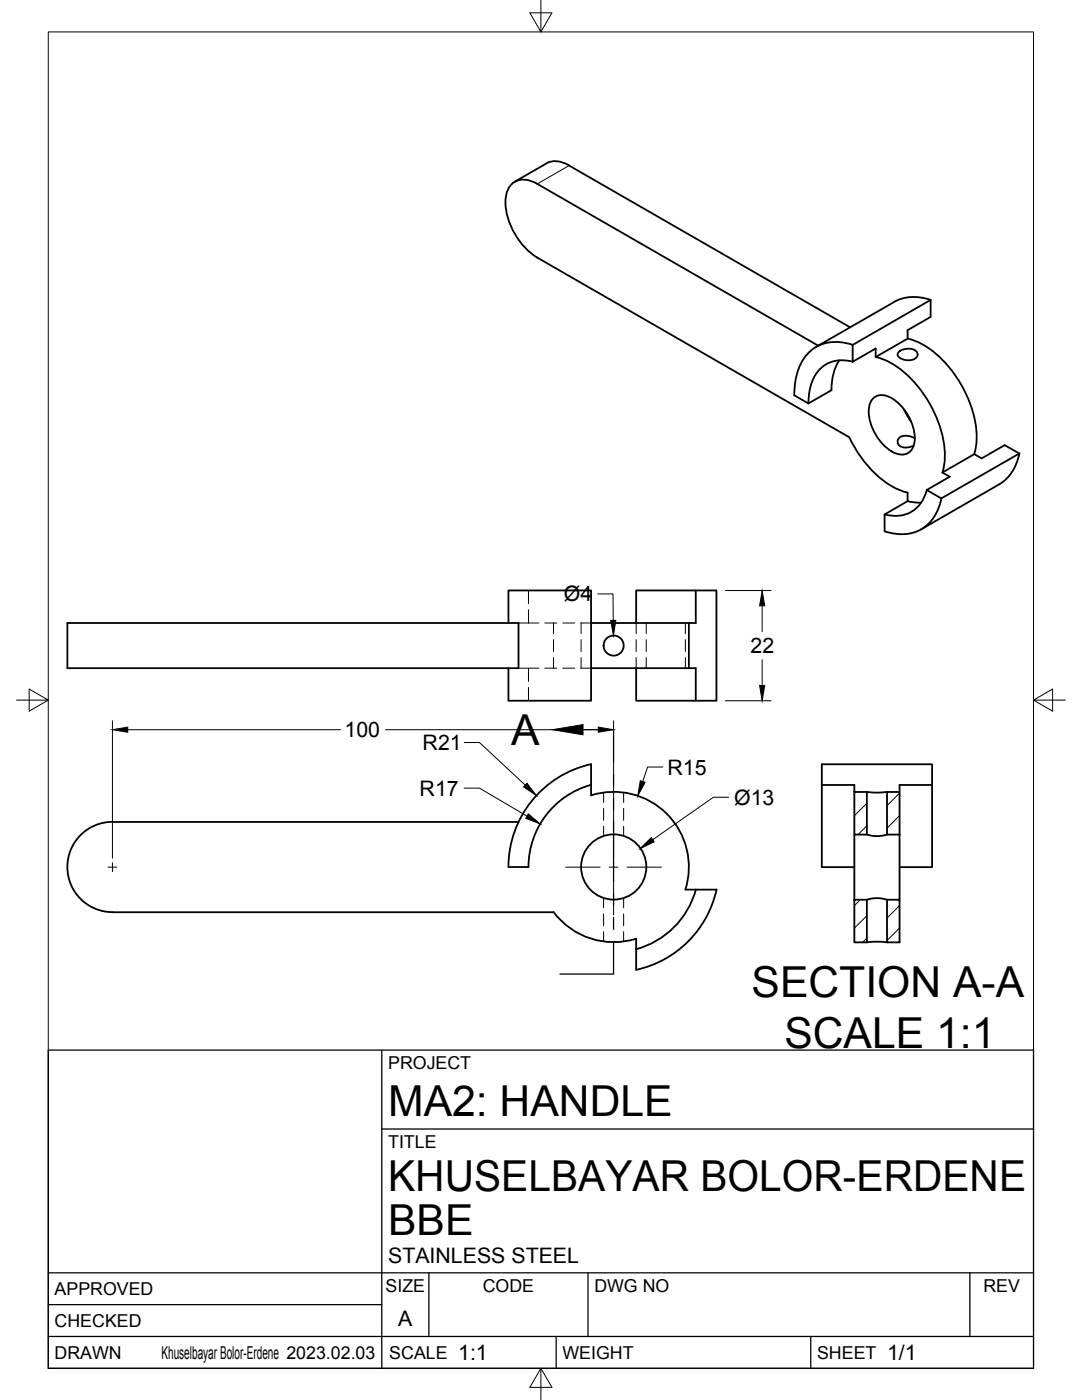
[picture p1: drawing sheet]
<svg xmlns="http://www.w3.org/2000/svg" width="216mm" height="279mm" viewBox="0 0 216 279" stroke-linecap="round" stroke-linejoin="round" font-family="sans-serif">
<!-- layer: Visible -->
<g fill="none" stroke="#000" stroke-width=".36">
<path d="M109.1 32.6l-6.4 3.7M109.1 32.6a4.4 4.4 0 0 1 4.5 .4M113.6 33l56 32.3M185.7 59.9v3.3l-4.6 2.7v1.7M185.7 59.9l-15.6 8.9M185.7 59.8a9 9 0 0 0-7.3 .4M163.3 69l-56.1-32.3a4.1 4.1 0 0 0-5.3 .3 6.6 6.6 0 0 0-.8 5.5 14.3 14.3 0 0 0 6.1 8.9l62.2 35.8a21.9 21.9 0 0 0 9.7 10.4l2 .7M170.1 68.8v3.4M170.2 68.8a8 8 0 0 0-10 3 12.9 12.9 0 0 0-1.7 7.1l2.8 1.6 4.6-2.6a10.6 10.6 0 0 1 1.6-6M170.2 72.2a6.4 6.4 0 0 0-8.3 4.4l-.5 2.5-.1 1.4M174.4 79.3a3.5 3.5 0 0 1 4.3 .7 9.9 9.9 0 0 1 3.8 8.3 2.56 2.56 0 0 1-3.7 2.2 9.7 9.7 0 0 1-5.4-9.3l.2-.8zM174.7 71.2v-1.6l-4.6 2.6"/>
<path d="M174.8 71.3a16.8 16.8 0 0 1 9.1 6.8 21.7 21.7 0 0 1 4.6 14.2l-.4 2M178.4 60.3l-15.6 8.9M179.4 70.2l.7-.4 .9-.2h.8l.8 .4a1.02 1.02 0 0 1 .4 1.1 1.02 1.02 0 0 1-1 .7l-1.3 .1-1.2-.5a.7 .7 0 0 1-.1-1.2zM181.1 67.6l-6.4 3.6M181.1 67.6a16.8 16.8 0 0 1 9.2 6.8 21.7 21.7 0 0 1 4.5 14.2l-.4 2M180.4 81.7l1.4 2.4M181.1 98.3v1.7l-4.6 2.7v3.3M182.5 87.5l-1.3-.5h-.9a1.16 1.16 0 0 0-1.2 1.2 1.16 1.16 0 0 0 1.3 1.1h.9l1-.4M184.9 97.8a6.4 6.4 0 0 1-8.4 4.9M187.9 99.5a8.2 8.2 0 0 1-6.6 7 10.3 10.3 0 0 1-4.8-.5M188 94.3l6.4-3.7 1.5 .9 4.6-2.7 2.9 1.7-15.6 9-2.9-1.7M188 94.3l1.5 .8-4.6 2.7"/>
<path d="M203.4 90.5a9 9 0 0 1-4 6.2l-15.6 8.9M138.8 117.8h4.2v22h-4.2M181.1 100l1.1 .2 1.6 .1M13.4 124.3h90.1v9.1h-90.1zM101.5 124.3v-6.5h16.4v22h-16.4v-6.4M117.9 124.3h20.9v-6.5h-11.9v6.5M117.9 133.4h20.9v6.4h-11.9v-6.4M137.5 124.3v9.1M117.9 152.5v6.2M118 152.5a21 21 0 0 0-16.5 20.5h4a17 17 0 0 1 12.5-16.4M118 158.7a15 15 0 0 1 18.8 18.8M164 156.7v-4.2h22v4.2"/>
<path d="M170.5 158.1h2.5v8.5h-2.5v-9.9h-6.5v16.4h6.5M173 158.1l1.4 .1 2.6-.1M177 158.1h2.5v8.5h-2.5zM179.5 158.1v-1.4h6.5v16.4h-6.5M103.5 164h-81.1a9 9 0 0 0-9 9 9 9 0 0 0 9 9M136.8 177.5h6.2a21 21 0 0 1-16 16l-.1-6.1M138.9 177.5a17 17 0 0 1-11.9 11.9M170.5 179.6h2.5v8.5h-2.5zM170.5 166.6v13M173 179.6l1.7-.4 1 .1 1.3 .3M173 166.6l1.5 .3 1.4-.1 1.1-.2M177 179.6h2.5v8.5h-2.5z"/>
<path d="M179.5 166.6v13M22.4 182.1h88M110.5 182a15 15 0 0 0 16.5 5.3M173 188.1l1.2-.2 2.8 .2"/>
<circle cx="122.4" cy="128.8" r="2"/>
<circle cx="122.5" cy="173" r="6.5"/>
</g>
<!-- layer: Hidden -->
<g fill="none" stroke="#000" stroke-width=".2">
<path d="M105.5 117.8v2.7M103.5 124.3h2M103.5 133.4h2M105.5 124.3h2M105.5 121.7v2.6M105.5 137.2v2.6M107.5 133.4h-2v2.6M108.7 124.3h2.4M108.7 133.4h2.4M110.4 124.3v2.1M110.4 127.7v2.3M110.4 131.2v2.2"/>
<path d="M112.3 124.3h2.4M112.3 133.4h2.4M115.9 124.3h2M115.9 133.4h2M116 124.3v2.1M116 127.7v2.3M116 131.2v2.2M126.9 124.3v2.1M126.9 127.7v2.3M126.9 131.2v2.2M128.9 124.3v2.1M128.9 127.7v2.3"/>
<path d="M128.9 131.2v2.2M136.8 124.3v2.1M136.8 127.7v2.3M136.8 131.2v2.2M120.4 158.2v1.9M124.4 158.2v1.9M120.4 161.3v2.4M120.4 164.9v2M120.4 179.2v2M124.4 161.3v2.4M124.4 164.9v2M124.4 179.2v2"/>
<path d="M120.4 182.4v2.4M120.4 185.9v2M124.4 182.4v2.4M124.4 185.9v2"/>
</g>
<!-- layer: Visible Narrow -->
<path d="M113.6 33l-6.4 3.7" fill="none" stroke="#000" stroke-width=".2"/>
<!-- layer: Border -->
<path d="M9.6 6.4h196.6v266.7h-196.6zM107.9 0v6.4l-2.2-3.8h4.4l-2.2 3.8M3.3 139.7h6.3l-3.8-2.2v4.4l3.8-2.2M206.2 139.7l3.8 2.2v-4.4l-3.8 2.2h6.4M107.9 273.1l2.2 3.8h-4.4l2.2-3.8v6.3" fill="none" stroke="#000" stroke-width=".2"/>
<!-- layer: Titleblock -->
<path d="M9.6 209.6h196.6v63.5h-196.6zM76.2 209.6v63.5M76.2 225.3h130M9.6 254h196.6M85.6 254v12.7M117.3 254v12.7M193.5 254v12.7M9.6 266.7h196.6M9.6 260.4h66.6M111 266.7v6.4M161.8 266.7v6.4" fill="none" stroke="#000" stroke-width=".25"/>
<!-- layer: FD_Dimensions -->
<g fill="none" stroke="#000" stroke-width=".2">
<path d="M119.3 118.5h3l.1 5.3M144.7 117.9h9.2M144.7 139.8h9.2M152.1 120.9v5.1M152.1 131.7v5.1M22.4 143.8v27.5M25.5 145.6h42.4M76.9 145.6h42.5M92.6 157.3h3.1l9.5 5.6M92.6 148.2h3.1l9.1 8.5M122.4 143.8v27.5M132.3 153.1h-3.1l-1 2.9"/>
<path d="M145.4 159.1h-3.1l-12 8.5"/>
</g>
<path d="M121.9 123.8h1l-.5 3.1zM152.1 117.9l.5 3h-1zM151.6 136.8h1l-.5 3zM22.4 145.6l3.1-.5v1zM105.2 156.3l1.8 2.5-2.5-1.7zM119.4 145.1l3 .5-3 .5zM127.8 155.8l.9 .3-1.4 2.8zM105.4 162.4l2.4 2-2.9-1.1zM127.8 169.3l2.2-2.1 .5 .8z" fill="#000" stroke="#000" stroke-width=".2"/>
<!-- layer: Smart Centers -->
<path d="M21.5 173.1h1.8M22.4 172.2v1.7M112.9 173.1h6.9M121.5 173.1h1.8M122.4 163.5v6.9M122.4 172.2v1.7M122.4 175.7v6.9M125.1 173.1h6.9" fill="none" stroke="#000" stroke-width=".2"/>
<!-- layer: Hatching -->
<path d="M170.7 158.1l-.2 .2M179.5 158.3l-2.5 2.5M171.7 179.6l-1.2 1.1M173 160.3l-2.5 2.5M173 164.8l-1.8 1.8M179.5 162.8l-2.5 2.5M173 182.7l-2.5 2.5M173 187.2l-.9 .8M179.5 180.7l-2.5 2.5M179.5 185.2l-2.5 2.5" fill="none" stroke="#000" stroke-width=".2"/>
<!-- layer: Section Lines -->
<path d="M122.4 145.6v6.5M122.4 154.5v2.4M122.4 159.3v2.4M122.4 164.1v11.9M122.4 178.4v2.3M122.4 187.9v6.5h-10.7M122.4 183.1v2.4" fill="none" stroke="#000" stroke-width=".25"/>
<path d="M116.3 145.6h6.1" fill="none" stroke="#000" stroke-width=".2"/>
<path d="M110.2 145.6l6.1-1v2z" fill="#000" stroke="#000" stroke-width=".2"/>
<g font-size="8.5">
<text x="102" y="148.7">A</text>
<text x="150" y="198.9">SECTION A-A</text>
<text x="156.5" y="209.1">SCALE 1:1</text>
<text x="77.4" y="222.8">MA2: HANDLE</text>
<text x="77.4" y="237.8">KHUSELBAYAR BOLOR-ERDENE</text>
<text x="77.4" y="246.4">BBE</text>
</g>
<g font-size="4.3">
<text x="112.5" y="120">Ø4</text>
<text x="149.8" y="130.4">22</text>
<text x="68.7" y="147.1">100</text>
<text x="84.3" y="149.7">R21</text>
<text x="133.2" y="154.6">R15</text>
<text x="83.7" y="158.8">R17</text>
<text x="146.5" y="160.6">Ø13</text>
<text x="77.4" y="252">STAINLESS STEEL</text>
<text x="79.5" y="264.5">A</text>
<text x="91.4" y="271.4">1:1</text>
<text x="177" y="271.4">1/1</text>
</g>
<g font-size="3.5">
<text x="77.4" y="213.4">PROJECT</text>
<text x="77.4" y="229.1">TITLE</text>
<text x="76.9" y="257.8">SIZE</text>
<text x="96.3" y="257.8">CODE</text>
<text x="118.6" y="257.8">DWG NO</text>
<text x="196.2" y="257.8">REV</text>
<text x="10.9" y="258.5">APPROVED</text>
<text x="10.9" y="264.8">CHECKED</text>
<text x="10.9" y="271.2">DRAWN</text>
<text x="32.2" y="271.2">Khuselbayar Bolor-Erdene 2023.02.03</text>
<text x="77.7" y="271.2">SCALE</text>
<text x="112.2" y="271.2">WEIGHT</text>
<text x="163" y="271.2">SHEET</text>
</g>
</svg>
